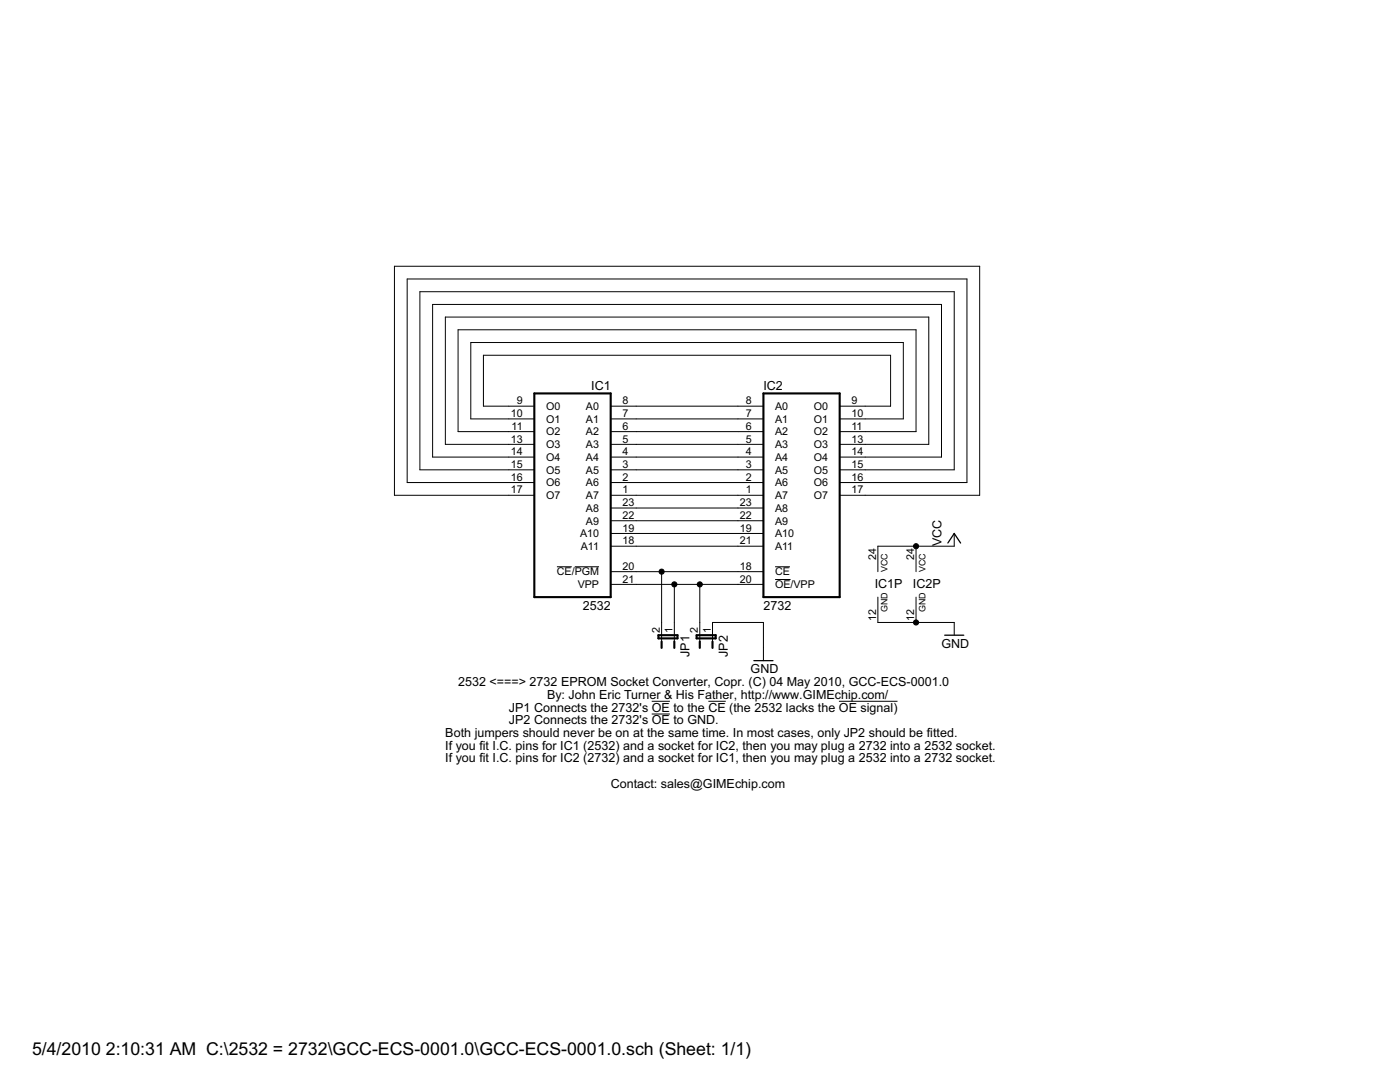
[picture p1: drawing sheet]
<svg xmlns="http://www.w3.org/2000/svg" width="279mm" height="216mm" viewBox="0 0 279 216" stroke-linecap="round" stroke-linejoin="round" font-family="sans-serif">
<g fill="#000" stroke="#000" stroke-width=".2">
<path d="M78.7 53.1h116.8zM81.3 55.7h111.7zM83.8 58.2h106.6zM190.4 58.2v35.5zM193 55.7v40.6zM195.5 53.1v45.7zM86.3 60.7h101.6zM88.9 63.3h96.5zM91.4 65.8h91.4zM94 68.3h86.3zM96.5 70.9h81.2zM177.7 70.9v10.1z"/>
<path d="M180.3 68.3v15.3zM182.8 65.8v20.3zM185.4 63.3v25.4zM187.9 60.7v30.5zM78.7 53.1v45.7zM81.3 55.7v40.6zM83.8 58.2v35.5zM86.3 60.7v30.5zM88.9 63.3v25.4zM91.4 65.8v20.3zM94 68.3v15.3zM96.5 70.9v10.1z"/>
<path d="M101.6 81h5zM101.6 83.6h5zM101.6 86.1h5zM101.6 88.7h5zM101.6 91.2h5zM101.6 93.7h5zM101.6 96.3h5zM101.6 98.8h5zM96.5 81h5.1zM94 83.6h7.6zM91.4 86.1h10.2zM88.9 88.7h12.7z"/>
<path d="M86.3 91.2h15.3zM83.8 93.7h17.8zM81.3 96.3h20.3zM78.7 98.8h22.9zM121.9 98.8h5.1zM121.9 96.3h5.1zM121.9 93.7h5.1zM121.9 91.2h5.1zM121.9 88.7h5.1zM121.9 86.1h5.1zM121.9 83.6h5.1zM121.9 81h5.1z"/>
<path d="M127 81h20.3zM127 83.6h20.3zM127 86.1h20.3zM127 88.7h20.3zM127 91.2h20.3zM127 93.7h20.3zM127 96.3h20.3zM127 98.8h20.3zM147.3 98.8h5.1zM147.3 96.3h5.1zM147.3 93.7h5.1zM147.3 91.2h5.1z"/>
<path d="M147.3 88.7h5.1zM147.3 86.1h5.1zM147.3 83.6h5.1zM147.3 81h5.1zM167.6 81h5.1zM167.6 83.6h5.1zM167.6 86.1h5.1zM167.6 88.7h5.1zM167.6 91.2h5.1zM167.6 93.7h5.1zM167.6 96.3h5.1zM167.6 98.8h5.1z"/>
<path d="M172.7 81h5zM172.7 83.6h7.6zM172.7 86.1h10.1zM172.7 88.7h12.7zM172.7 91.2h15.2zM172.7 93.7h17.7zM172.7 96.3h20.3zM172.7 98.8h22.8zM111.1 113.1h3zM114.7 113.1h4.8zM121.9 114.1h5.1zM121.9 106.4h5.1z"/>
<path d="M121.9 116.6h5.1zM121.9 109h5.1zM121.9 103.9h5.1zM121.9 101.4h5.1zM127 101.4h20.3zM127 103.9h20.3zM127 106.4h20.3zM127 109h20.3zM127 114.1h5zM127 116.6h7.6zM132 114.1h15.3zM134.6 116.6h5.1z"/>
<path d="M139.7 116.6h7.6zM147.3 114.1h5.1zM147.3 106.4h5.1zM147.3 116.6h5.1zM147.3 109h5.1zM147.3 103.9h5.1zM147.3 101.4h5.1zM154.7 113.1h2.9zM154.7 115.6h3.1zM175.2 109v5.1zM175.2 109h7.6zM182.8 109v5.1z"/>
<path d="M182.8 109h7.6zM190.4 106.4v2.6zM130.1 139.9h3.6zM132 124.2v2.5zM132 126.7v1.3zM132 114.1v10.1zM134.6 124.2v2.5zM134.6 126.7v1.3zM134.6 116.6v7.6zM139.7 124.2v2.5zM139.7 126.7v1.3zM139.7 116.6v7.6z"/>
<path d="M141.4 139.9h3.4zM142.2 124.2v2.5zM142.2 126.7v1.3zM142.2 124.2h10.2zM152.4 129.3v2.5zM152.4 124.2v5.1zM167.4 139.9h11.7zM175.2 119.1v5.1zM175.2 124.2h7.6zM182.8 119.1v5.1zM182.8 124.2h7.6zM190.4 124.2v2.5z"/>
<path d="M130.1 142.5h3.6z"/>
<circle cx="132" cy="114.1" r=".51"/>
<circle cx="134.6" cy="116.6" r=".51"/>
<circle cx="139.7" cy="116.6" r=".51"/>
<circle cx="182.8" cy="109" r=".51"/>
<circle cx="182.8" cy="124.2" r=".51"/>
</g>
<g fill="#000" stroke="#000" stroke-width=".42">
<path d="M106.6 78.5h15.3zM121.9 78.5v40.6zM152.4 78.5v40.6zM152.4 78.5h15.2zM106.6 78.5v40.6zM106.6 119.1h15.3zM152.4 119.1h15.2zM167.6 78.5v40.6zM131.4 126.7v.7zM131.4 127.4h3.8zM132 128v1.3zM134.6 128v1.3z"/>
<path d="M131.4 126.7h3.8zM135.2 126.7v.7zM139 126.7v.7zM139 127.4h3.8zM139.7 128v1.3zM142.2 128v1.3zM139 126.7h3.8zM142.8 126.7v.7z"/>
</g>
<path d="M190.4 106.4l-1.2 2zM190.4 106.4l1.3 2zM150.5 131.8h3.8zM188.5 126.7h3.8z" fill="#000" stroke="#000" stroke-width=".25"/>
<g font-size="4">
<text x="6.4" y="210.6">5/4/2010</text>
<text x="21.1" y="210.6">2:10:31 AM C:\2532 = 2732\GCC-ECS-0001.0\GCC-ECS-0001.0.sch (Sheet: 1/1)</text>
</g>
<g font-size="2.8">
<text x="118" y="77.9">IC1</text>
<text x="152.3" y="77.9">IC2</text>
<text x="187.9" y="109" transform="rotate(-90 187.9 109)">VCC</text>
<text x="174.6" y="117.2">IC1P</text>
<text x="182.2" y="117.2">IC2P</text>
<text x="116.3" y="121.7">2532</text>
<text x="152.3" y="121.7">2732</text>
<text x="137.6" y="131.1" transform="rotate(-90 137.6 131.1)">JP1</text>
<text x="145.2" y="131.1" transform="rotate(-90 145.2 131.1)">JP2</text>
<text x="187.9" y="129.3">GND</text>
<text x="91.4" y="136.9">2532 &lt;===&gt; 2732 EPROM Socket Converter, Copr. (C) 04 May 2010, GCC-ECS-0001.0</text>
<text x="149.8" y="134.4">GND</text>
<text x="101.6" y="142">JP1 Connects the 2732's OE to the CE (the 2532 lacks the OE signal)</text>
<text x="109.2" y="139.5">By: John Eric Turner &amp; His Father, http://www.GIMEchip.com/</text>
<text x="88.9" y="147.1">Both jumpers should never be on at the same time. In most cases, only JP2 should be fitted.</text>
<text x="88.9" y="149.6">If you fit I.C. pins for IC1 (2532) and a socket for IC2, then you may plug a 2732 into a 2532 socket.</text>
<text x="101.6" y="144.5">JP2 Connects the 2732's OE to GND.</text>
<text x="88.9" y="152.1">If you fit I.C. pins for IC2 (2732) and a socket for IC1, then you may plug a 2532 into a 2732 socket.</text>
<text x="121.9" y="157.2">Contact: sales@GIMEchip.com</text>
</g>
<g font-size="2.4">
<text x="101.9" y="83.2">10</text>
<text x="103.1" y="80.7">9</text>
<text x="109" y="81.8">O0</text>
<text x="116.9" y="81.8">A0</text>
<text x="124.2" y="83.2">7</text>
<text x="124.2" y="80.7">8</text>
<text x="148.8" y="83.2">7</text>
<text x="148.8" y="80.7">8</text>
<text x="154.7" y="81.8">A0</text>
<text x="162.4" y="81.8">O0</text>
<text x="169.9" y="80.7">9</text>
<text x="169.9" y="83.2">10</text>
<text x="101.9" y="88.3">13</text>
<text x="102.1" y="85.8">11</text>
<text x="109" y="84.4">O1</text>
<text x="109" y="86.9">O2</text>
<text x="109" y="89.4">O3</text>
<text x="116.9" y="89.4">A3</text>
<text x="116.9" y="86.9">A2</text>
<text x="116.9" y="84.4">A1</text>
<text x="124.2" y="88.3">5</text>
<text x="124.2" y="85.8">6</text>
<text x="148.8" y="88.3">5</text>
<text x="148.8" y="85.8">6</text>
<text x="154.7" y="89.4">A3</text>
<text x="154.7" y="86.9">A2</text>
<text x="154.7" y="84.4">A1</text>
<text x="162.4" y="84.4">O1</text>
<text x="162.4" y="86.9">O2</text>
<text x="162.4" y="89.4">O3</text>
<text x="169.9" y="85.8">11</text>
<text x="169.9" y="88.3">13</text>
<text x="101.9" y="90.9">14</text>
<text x="101.9" y="93.4">15</text>
<text x="101.9" y="95.9">16</text>
<text x="109" y="92">O4</text>
<text x="109" y="94.5">O5</text>
<text x="116.9" y="94.5">A5</text>
<text x="116.9" y="92">A4</text>
<text x="124.2" y="95.9">2</text>
<text x="124.2" y="93.4">3</text>
<text x="124.2" y="90.9">4</text>
<text x="148.8" y="95.9">2</text>
<text x="148.8" y="93.4">3</text>
<text x="148.8" y="90.9">4</text>
<text x="154.7" y="94.5">A5</text>
<text x="154.7" y="92">A4</text>
<text x="162.4" y="92">O4</text>
<text x="162.4" y="94.5">O5</text>
<text x="169.9" y="90.9">14</text>
<text x="169.9" y="93.4">15</text>
<text x="169.9" y="95.9">16</text>
<text x="101.9" y="98.5">17</text>
<text x="109" y="97">O6</text>
<text x="109" y="99.6">O7</text>
<text x="116.9" y="99.6">A7</text>
<text x="116.9" y="97">A6</text>
<text x="124.2" y="98.5">1</text>
<text x="124.2" y="101">23</text>
<text x="147.6" y="101">23</text>
<text x="148.8" y="98.5">1</text>
<text x="154.7" y="99.6">A7</text>
<text x="154.7" y="97">A6</text>
<text x="162.4" y="97">O6</text>
<text x="162.4" y="99.6">O7</text>
<text x="169.9" y="98.5">17</text>
<text x="115.8" y="107.2">A10</text>
<text x="116.9" y="104.7">A9</text>
<text x="116.9" y="102.1">A8</text>
<text x="124.2" y="106.1">19</text>
<text x="124.2" y="103.5">22</text>
<text x="147.6" y="106.1">19</text>
<text x="147.6" y="103.5">22</text>
<text x="154.7" y="107.2">A10</text>
<text x="154.7" y="104.7">A9</text>
<text x="154.7" y="102.1">A8</text>
<text x="115.9" y="109.7">A11</text>
<text x="124.2" y="113.7">20</text>
<text x="124.2" y="108.6">18</text>
<text x="147.6" y="113.7">18</text>
<text x="147.6" y="108.6">21</text>
<text x="154.7" y="109.7">A11</text>
<text x="174.8" y="111.7" transform="rotate(-90 174.8 111.7)">24</text>
<text x="182.5" y="111.7" transform="rotate(-90 182.5 111.7)">24</text>
<text x="111.1" y="114.8">CE/PGM</text>
<text x="115.3" y="117.4">VPP</text>
<text x="124.2" y="116.2">21</text>
<text x="147.6" y="116.2">20</text>
<text x="154.7" y="114.8">CE</text>
<text x="154.7" y="117.4">OE/VPP</text>
<text x="174.8" y="123.8" transform="rotate(-90 174.8 123.8)">12</text>
<text x="182.5" y="123.8" transform="rotate(-90 182.5 123.8)">12</text>
<text x="131.7" y="126.4" transform="rotate(-90 131.7 126.4)">2</text>
<text x="134.2" y="126.4" transform="rotate(-90 134.2 126.4)">1</text>
<text x="139.3" y="126.4" transform="rotate(-90 139.3 126.4)">2</text>
<text x="141.8" y="126.4" transform="rotate(-90 141.8 126.4)">1</text>
</g>
<g font-size="2">
<text x="177.1" y="114.2" transform="rotate(-90 177.1 114.2)">VCC</text>
<text x="184.7" y="114.2" transform="rotate(-90 184.7 114.2)">VCC</text>
<text x="177.1" y="122.2" transform="rotate(-90 177.1 122.2)">GND</text>
<text x="184.7" y="122.2" transform="rotate(-90 184.7 122.2)">GND</text>
</g>
</svg>
